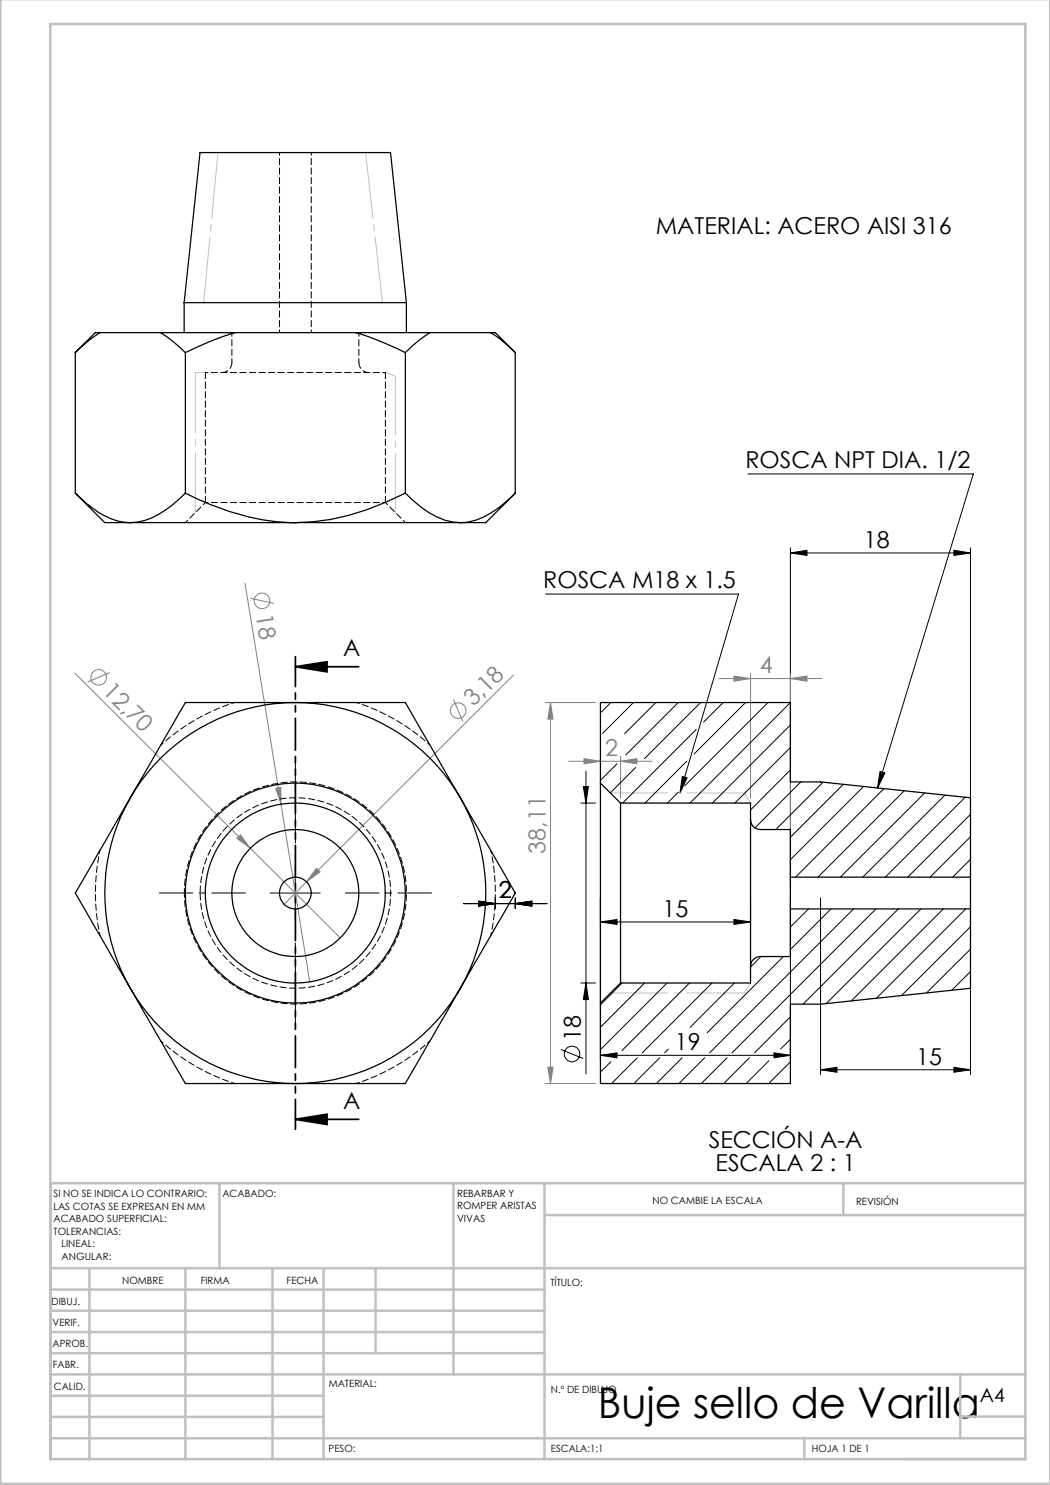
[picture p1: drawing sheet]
<svg xmlns="http://www.w3.org/2000/svg" width="210mm" height="297mm" viewBox="0 0 210 297" stroke-linecap="round" stroke-linejoin="round" font-family="sans-serif">
<g fill="none" stroke="#808080" stroke-width=".2">
<path d="M49 116.7l7.2 44.1M50.1 119.7l4.7 1M15 134.6l53.1 53M21.9 134.5l-4.4 1.9M90.7 139.9l1.9 4.4M102.7 135l-41.4 41.4M143.8 135.7h20.6M146.8 135.2l3.3 .5-3.3 .5zM150.1 134.7v24.9M158.1 135.7l3.3-.5v1zM158.1 134.7v46.1M55.1 157.7l1.1-.2v3.3z"/>
<path d="M109.1 140.5h10M110.1 140.5l.5 3.3h-1zM110.1 140.5v76.2M113.7 152.3h16.8M116.8 151.7l3.3 .6-3.3 .4zM124.1 152.3l3.3-.6v1zM124.1 151.2v8.4M47.4 167.7l.7-.7 2 2.6zM56.2 160.8l5.7 35.6M61.3 176.4l-4.5 4.5M63.3 173.7l.7 .7-2.7 2zM109.1 216.7h10"/>
<path d="M109.6 213.4h1l-.5 3.3z"/>
<circle cx="19.7" cy="135.5" r="1.56"/>
<circle cx="52.4" cy="120.2" r="1.55"/>
<circle cx="91.6" cy="142.1" r="1.56"/>
</g>
<g fill="none" stroke="#000" stroke-width=".2">
<path d="M149.6 94.8h45.1l-19.2 62.8M109.1 118.8h38.6l-11.7 39.8M158.1 110.6l3.3-.5v1zM158.1 109.6v68M158.1 110.6h36M190.8 110.1l3.3 .5-3.3 .5zM194.1 109.6v68M116.7 157.3h1l-.5 3.3zM117.2 154.3v60.5M136.5 155.3l.9 .3-1.4 3zM176 154.3l1 .3-1.5 3zM54 178.6h10.1"/>
<path d="M59.1 173.6v10M99.1 179.6v2.1M103 179.6v2.1M116.2 160.6h2.9M120.1 179.6v32.5M150.1 179.6v5.8M158.1 179.6v32.5M164.1 179.6v35.3M194.1 179.6v35.3M92.7 180.7h16.7M95.7 180.2l3.4 .5-3.4 .5zM103 180.7l3.4-.5v1z"/>
<path d="M116.2 196.6h2.9M117.2 196.6l.5 3.3h-1zM120.1 184.4l3.3-.5v1zM120.1 184.4h30M146.8 183.9l3.3 .5-3.3 .5zM112.2 209.9l4.4 1.8M120.1 211.1l3.3-.5v1zM120.1 211.1h38M154.8 210.6l3.3 .5-3.3 .5zM164.1 214l3.3-.5v1zM164.1 214h30M190.8 213.5l3.3 .5-3.3 .5z"/>
<circle cx="114.4" cy="210.8" r="1.55"/>
</g>
<path d="M59.1 133.3h12.7M59.1 133.3l6.3-.9v2zM59.1 223.9h12.7M59.1 223.9l6.3-1.1v2.1z" fill="none" stroke="#000" stroke-width=".35"/>
<path d="M49.1 178.6h-17.2M59.1 168.6v-17.2M69.1 178.6h17.2M59.1 188.6v17.2" fill="none" stroke="#000" stroke-width=".2" stroke-dasharray="15.2 1.3 1.3 1.3" stroke-dashoffset="8.5"/>
<path d="M59.1 131.3v94.5" fill="none" stroke="#000" stroke-width=".35" stroke-dasharray="6.3 1.3 1.3 1.3 1.3 1.3" stroke-dashoffset=".4"/>
<path d="M122.1 158.6h26.7M122.1 198.6h26.7" fill="none" stroke="#c0c0c0" stroke-width=".2" stroke-dasharray="15.2 1.3 1.3 1.3" stroke-dashoffset="3.8"/>
<path d="M39.1 74.5h2M79.1 75.2l-2-.7M148.8 158.6l1.3 2M148.8 198.6l1.3-2" fill="none" stroke="#c0c0c0" stroke-width=".2" stroke-dasharray="15.2 1.3 1.3 1.3"/>
<path d="M73.1 30.5l3.4 30" fill="none" stroke="#c0c0c0" stroke-width=".2" stroke-dasharray="15.2 1.3 1.3 1.3" stroke-dashoffset="2"/>
<path d="M43.6 30.5l-2.9 30" fill="none" stroke="#c0c0c0" stroke-width=".2" stroke-dasharray="15.2 1.3 1.3 1.3" stroke-dashoffset="2.1"/>
<path d="M79.1 102.5v-27.3" fill="none" stroke="#c0c0c0" stroke-width=".2" stroke-dasharray="15.2 1.3 1.3 1.3" stroke-dashoffset="3.5"/>
<path d="M39.1 102.5v-28" fill="none" stroke="#c0c0c0" stroke-width=".2" stroke-dasharray="15.2 1.3 1.3 1.3" stroke-dashoffset="3.1"/>
<g fill="none" stroke="#c0c0c0" stroke-width=".5">
<path d="M.1 -.1v296.9h209.9v-296.9M10.1 4.8h195v287h-195zM43.9 236.6v17M90.7 236.6v38.3M108.9 236.6v55.3M168.7 236.6v6.3M205.1 236.6h-195v55.3M10.1 253.6h195M10.1 257.9h98.8M17.9 253.6v38.3M37.1 253.6v38.3M54.5 253.6v38.3"/>
<path d="M64.7 253.6v38.3M75.1 253.6v17M108.9 243h96.2M10.1 270.6h98.8M10.1 266.4h98.8M10.1 262.1h98.8M10.1 279.1h54.6M10.1 274.9h195M192.1 274.8v12.7M10.1 287.7h195M10.1 283.4h54.6M160.9 287.5v4.3"/>
<path d="M192.1 283.3h13"/>
</g>
<g fill="#000">
<path d="M59.1 133.3l6.3-.9v2zM59.1 223.9l6.3-1.1v2.1z"/>
<path d="M176 154.3l1 .3-1.5 3zM136.5 155.3l.9 .3-1.4 3z"/>
<path d="M116.7 157.3h1l-.5 3.3zM117.2 196.6l.5 3.3h-1z"/>
<path d="M103 180.7l3.4-.5v1zM95.7 180.2l3.4 .5-3.4 .5zM103 180.7l3.4-.5v1zM95.7 180.2l3.4 .5-3.4 .5zM190.8 110.1l3.3 .5-3.3 .5zM158.1 110.6l3.3-.5v1z"/>
<path d="M120.1 184.4l3.3-.5v1zM146.8 183.9l3.3 .5-3.3 .5z"/>
<path d="M120.1 211.1l3.3-.5v1zM154.8 210.6l3.3 .5-3.3 .5zM164.1 214l3.3-.5v1zM190.8 213.5l3.3 .5-3.3 .5z"/>
</g>
<g fill="#808080">
<path d="M55.1 157.7l1.1-.2v3.3z"/>
<path d="M47.4 167.7l.7-.7 2 2.6z"/>
<path d="M63.3 173.7l.7 .7-2.7 2z"/>
<path d="M124.1 152.3l3.3-.6v1zM116.8 151.7l3.3 .6-3.3 .4z"/>
<path d="M146.8 135.2l3.3 .5-3.3 .5zM158.1 135.7l3.3-.5v1z"/>
<path d="M110.1 140.5l.5 3.3h-1zM109.6 213.4h1l-.5 3.3z"/>
</g>
<g fill="none" stroke="#000" stroke-width=".25">
<path d="M15.1 70.5v28.1M20 66.5l-2.7 2-2.2 2M20 66.5h-.9l-4 4M20 66.5h12.1M32.1 66.5h14.8M32.1 66.5a29.1 29.1 0 0 1 5 4M36.8 60.5l3.2-30h38.1l3.2 30M36.8 60.5h44.5M36.8 60.5v6M37.1 70.5v28.1M46.9 66.5a68 68 0 0 0-9.8 4M46.9 66.5h24.3"/>
<path d="M71.2 66.5l4 1.4 5.9 2.6M71.2 66.5h14.8M81.1 70.5v28.1M81.3 60.5v6M86 66.5a26.4 26.4 0 0 0-4.9 4M86 66.5h12.1M98.1 66.5a27.2 27.2 0 0 1 4.9 4M98.1 66.5h1l3.9 4M103 70.5v28.1M15.1 98.6a17.9 17.9 0 0 0 9.6 5.8l1.4 .1M15.1 98.6l5.9 5.9h5.1M37.1 98.6a48.3 48.3 0 0 0 22 5.9"/>
<path d="M37.1 98.6a20.9 20.9 0 0 1-8.2 5.5l-1.4 .3-1.4 .1M81.1 98.6a17.9 17.9 0 0 0 9.6 5.8l1.4 .1M81.1 98.6a48.3 48.3 0 0 1-22 5.9M103 98.6a17.6 17.6 0 0 1-9.9 5.9h-1M103 98.6l-5.8 5.9h-5.1M26.1 104.5h33M59.1 104.5h33M26.1 159.6a38 38 0 0 0 0 38.1M26.1 159.6l-11 19 11 19.1M59.1 140.5a38.1 38.1 0 0 0-33 19.1M59.1 140.5a38.2 38.2 0 0 1 33 19.1M59.1 140.5h22l11 19.1"/>
<path d="M59.1 140.5h-22l-11 19.1M92.1 159.6a38.3 38.3 0 0 1 0 38.1M92.1 159.6l10.9 19-10.9 19.1M120.1 156.6v44M120.1 156.6v-16.1h38v15.9h6l30 3.2v15.8M120.1 156.6l4 4M124.1 160.6v36M124.1 160.6h26v3.3M150.1 163.9a1.93 1.93 0 0 0 2 2h6v9.5M150.1 163.9v29.4M158.1 175.4v6.4M158.1 175.4h36"/>
<path d="M194.1 175.4v6.4M26.1 197.7a37.9 37.9 0 0 0 33 19M26.1 197.7l11 19h22M92.1 197.7a38 38 0 0 1-33 19M92.1 197.7l-11 19h-22M124.1 196.6l-4 4M150.1 193.3v3.3h-26M158.1 181.8v9.5h-6a1.99 1.99 0 0 0-2 2M158.1 181.8h36M194.1 181.8v15.9l-30 3.1h-6v15.9h-38v-16.1"/>
<circle cx="59.1" cy="178.6" r="18"/>
<circle cx="59.1" cy="178.6" r="12.7"/>
<circle cx="59.1" cy="178.6" r="22"/>
<circle cx="59.1" cy="178.6" r="3.2"/>
</g>
<path d="M46.9 140.5a40 40 0 0 0-14.7 8.5M86 149a40 40 0 0 0-14.8-8.5M20 170.1a40 40 0 0 0 0 17M98.2 187.1a40 40 0 0 0 0-17M32.2 208.2a40 40 0 0 0 14.7 8.5M71.2 216.7a40 40 0 0 0 14.8-8.5" fill="none" stroke="#000" stroke-width=".2" stroke-dasharray="1.3 .6" stroke-dashoffset=".6"/>
<path d="M36.9 178.6a22.2 22.2 0 0 0 32.9 19.5 22.2 22.2 0 0 0 1.2-38.2 22.2 22.2 0 0 0-34.1 17.2v1.5" fill="none" stroke="#000" stroke-width=".2" stroke-dasharray="1.3 .6" stroke-dashoffset=".4"/>
<path d="M40 178.6a19.1 19.1 0 0 0 28.2 16.7 19.1 19.1 0 0 0 1.2-32.7 19.1 19.1 0 0 0-29.3 14.6l-.1 1.4" fill="none" stroke="#000" stroke-width=".2" stroke-dasharray="1.3 .6" stroke-dashoffset="-.1"/>
<path d="M55.9 30.5v36M62.3 66.5v-36M77.1 74.5h-36M41.1 100.5l-4 4M77.1 100.5h-36M81.1 104.5l-4-4" fill="none" stroke="#000" stroke-width=".2" stroke-dasharray="1.3 .6" stroke-dashoffset=".7"/>
<path d="M41.1 74.5v26M46.4 72.5a2 2 0 0 1-2 2M73.8 74.5a2 2 0 0 1-2-2M77.1 100.5v-26" fill="none" stroke="#000" stroke-width=".2" stroke-dasharray="1.3 .6"/>
<path d="M46.4 66.5v6M71.8 72.5v-6" fill="none" stroke="#000" stroke-width=".2" stroke-dasharray="1.3 .6" stroke-dashoffset=".5"/>
<g fill="none" stroke="#000" stroke-width=".2">
<path d="M122.2 140.5l-2.1 2.1M123.4 152.7l-3.3 3.4M126.7 140.5l-6.2 6.2M127.1 153.5l-5 5.1M131.2 140.5l-6.3 6.3M135.6 158.5l-2.1 2.1M135.6 140.5l-10.4 10.5M137.3 152.3l-8.3 8.3M139.2 145.9l-14.7 14.7M140.1 140.5l-11.2 11.2M144.6 140.5l-3.9 3.9M149.1 140.5l-10.3 10.3"/>
<path d="M153.6 140.5l-16.7 16.7M158.1 140.5l-20.1 20.1M158.1 145l-15.6 15.6M158.1 149.5l-11.1 11.1M158.1 154l-8 8M160.2 156.4l-9.2 9.2M164.6 156.5l-9.4 9.4M168.7 156.9l-10.6 10.6M172.7 157.3l-14.6 14.6M176.8 157.7l-17.7 17.7M180.9 158.1l-17.3 17.3M184.9 158.6l-16.8 16.8"/>
<path d="M189 159l-16.5 16.4M193 159.5l-15.9 15.9M194.1 162.9l-12.6 12.5M194.1 167.4l-8.1 8M194.1 171.9l-3.6 3.5M124.4 196.6l-4.3 4.4M128.9 196.6l-8.8 8.9M133.4 196.6l-13.2 13.2M137.9 196.6l-13.5 13.5M142.4 196.6l-14 14M146.9 196.6l-8.9 8.9M152.2 191.3l-2.1 2.1"/>
<path d="M156.7 191.3l-15.3 15.2M161.7 181.8l-3.6 3.6M166.2 181.8l-8.1 8.1M170.7 181.8l-28.8 28.8M175.2 181.8l-28.8 28.8M179.7 181.8l-19.1 19M184.2 181.8l-19 18.9M188.7 181.8l-18.4 18.4M193.1 181.8l-17.8 17.8M194.1 185.3l-13.8 13.8M194.1 189.8l-8.8 8.8M194.1 194.3l-3.7 3.7"/>
<path d="M122.2 212.3l-2.1 2.1M127.5 211.6l-5.2 5.1M131.9 211.6l-5.1 5.1M133.7 209.8l-.8 .8M136.4 211.6l-5.1 5.1M140.9 211.6l-5.1 5.1M145.4 211.6l-5.1 5.1M149.9 211.6l-5.2 5.1M153.8 212.2l-4.6 4.5M158.1 203.4l-7.2 7.2M158.1 207.9l-2 1.9M158.1 212.4l-4.4 4.3"/>
</g>
<text font-size="8.5" x="119.5" y="283.5">Buje sello de Varilla</text>
<g font-size="4.7">
<text x="131.2" y="46.8">MATERIAL: ACERO AISI 316</text>
<text x="149.1" y="93.7">ROSCA NPT DIA. 1/2</text>
<text x="172.8" y="109.6">18</text>
<text x="108.7" y="117.7">ROSCA M18 x 1.5</text>
<text x="68.7" y="131.3">A</text>
<text x="99.8" y="179.7">2</text>
<text x="132.5" y="183.4">15</text>
<text x="116.1" y="208.2" transform="rotate(-90 116.1 208.2)">18</text>
<text x="135" y="210">19</text>
<text x="183.2" y="212.9">15</text>
<text x="68.7" y="221.8">A</text>
<text x="141.8" y="229.6">SECCIÓN A-A</text>
<text x="143.1" y="234.1">ESCALA 2 : 1</text>
</g>
<g font-size="4.7" fill="#808080">
<text x="51.1" y="123" transform="rotate(81 51.1 123)">18</text>
<text x="152" y="134.7">4</text>
<text x="20.4" y="138.5" transform="rotate(45 20.4 138.5)">12,70</text>
<text x="94.7" y="141.5" transform="rotate(-45 94.7 141.5)">3,18</text>
<text x="121.1" y="151.2">2</text>
<text x="109.1" y="170.7" transform="rotate(-90 109.1 170.7)">38,11</text>
</g>
<text font-size="3.9" x="196" y="280.4">A4</text>
<g font-size="2">
<text x="10.7" y="239.5">SI NO SE INDICA LO CONTRARIO:</text>
<text x="44.5" y="239.5">ACABADO:</text>
<text x="91.4" y="239.4">REBARBAR Y</text>
<text x="10.7" y="242">LAS COTAS SE EXPRESAN EN MM</text>
<text x="10.7" y="244.5">ACABADO SUPERFICIAL:</text>
<text x="91.4" y="241.9">ROMPER ARISTAS</text>
<text x="91.4" y="244.4">VIVAS</text>
<text x="130.5" y="240.8">NO CAMBIE LA ESCALA</text>
<text x="171.2" y="241">REVISIÓN</text>
<text x="10.7" y="247">TOLERANCIAS:</text>
<text x="12.3" y="249.5">LINEAL:</text>
<text x="12.3" y="252">ANGULAR:</text>
<text x="24.4" y="256.9">NOMBRE</text>
<text x="40.1" y="256.8">FIRMA</text>
<text x="57.3" y="256.8">FECHA</text>
<text x="110.1" y="257.1">TÍTULO:</text>
<text x="10.3" y="260.9">DIBUJ.</text>
<text x="10.5" y="269.3">APROB.</text>
<text x="10.5" y="265.2">VERIF.</text>
<text x="10.6" y="273.6">FABR.</text>
<text x="10.8" y="278">CALID.</text>
<text x="65.8" y="277.4">MATERIAL:</text>
<text x="110.2" y="278.5">N.º DE DIBUJO</text>
<text x="65.7" y="290.4">PESO:</text>
<text x="110.2" y="290.5">ESCALA:1:1</text>
<text x="162.4" y="290.4">HOJA 1 DE 1</text>
</g>
</svg>
